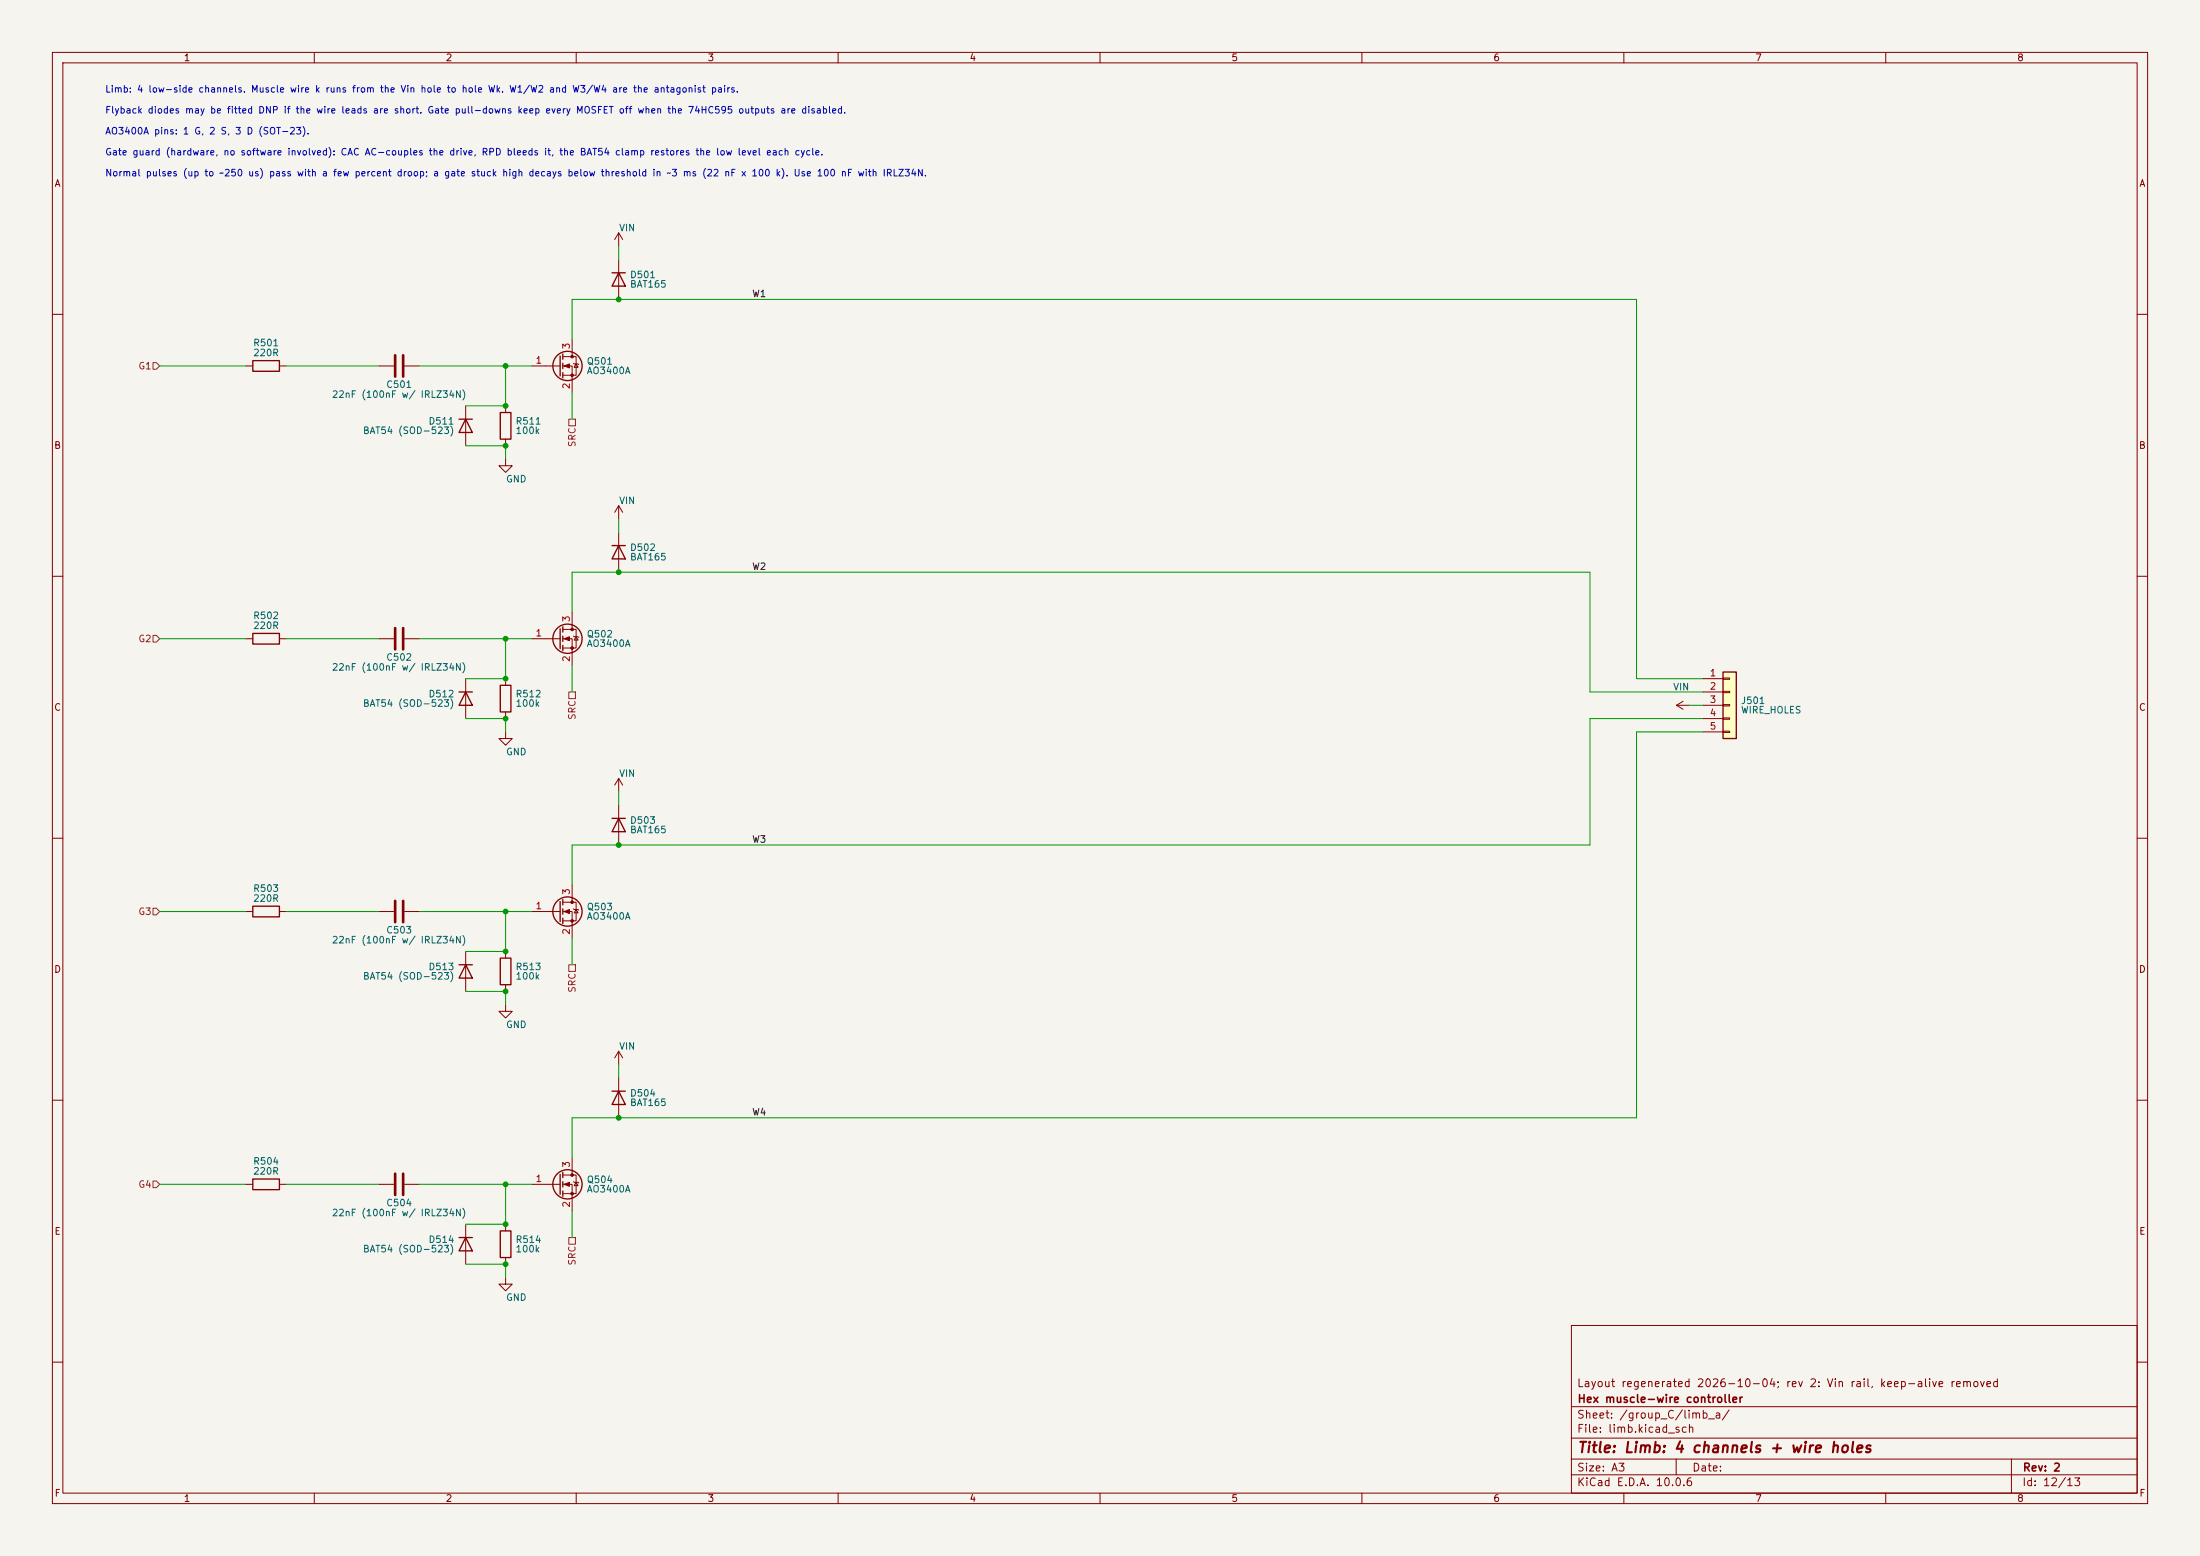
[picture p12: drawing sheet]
<svg xmlns="http://www.w3.org/2000/svg" width="420mm" height="297mm" viewBox="0 0 420 297" stroke-linecap="round" stroke-linejoin="round" font-family="sans-serif">
<path d="M0 0h420v297h-420z" fill="#f5f4ef" stroke="#f5f4ef" stroke-width=".19"/>
<g fill="none" stroke="#840000" stroke-width=".19">
<path d="M10 10h400v277h-400zM12 12h396v273h-396zM60 10v2M110 10v2M160 10v2M210 10v2M260 10v2M310 10v2M360 10v2M10 60h2M408 60h2M10 110h2"/>
<path d="M408 110h2M10 160h2M408 160h2M10 210h2M408 210h2M300 253h108v32h-108zM10 260h2M300 278.5h108M300 274.5h108M300 268.5h108M320 278.5v3M384 278.5v6.5"/>
<path d="M408 260h2M60 285v2M110 285v2M160 285v2M210 285v2M260 285v2M300 281.5h108M310 285v2M360 285v2"/>
</g>
<path d="M328.9 128.3h2.6v12.7h-2.6z" fill="#ffffc2"/>
<g fill="none" stroke="#840000" stroke-width=".25">
<path d="M116.8 52.1h2.6M118.1 52.1l1.3 2.5h-2.6zM48.3 68.8h5v2.1h-5zM95.5 78.7h2v5.1h-2zM106.9 67.9v3.9M107.4 67.6v1M107.4 69.3v1.1M107.4 71.1v1M87.6 80h2.6M88.9 80l1.3 2.6h-2.6zM107.4 119.6v1.1M116.8 104.1h2.6"/>
<path d="M118.1 104.1l1.3 2.6h-2.6zM48.3 120.9h5v2h-5zM87.6 132.1h2.6M88.9 132.1l1.3 2.5h-2.6zM95.5 130.8h2v5.1h-2zM106.9 120v3.8M107.4 121.4v1M107.4 123.2v1M328.9 128.3h2.6v12.7h-2.6zM116.8 156.2h2.6M118.1 156.2l1.3 2.6h-2.6zM48.3 173h5v2h-5z"/>
<path d="M106.9 172.1v3.8M107.4 171.7v1M107.4 173.5v1M107.4 175.3v1M87.6 184.2h2.6M88.9 184.2l1.3 2.5h-2.6zM95.5 182.9h2v5.1h-2zM116.8 208.3h2.6M118.1 208.3l1.3 2.5h-2.6zM48.3 225h5v2.1h-5zM87.6 236.2h2.6M88.9 236.2l1.3 2.6h-2.6z"/>
<path d="M95.5 234.9h2v5.1h-2zM106.9 224.2v3.8M107.4 223.8v1M107.4 225.6v1M107.4 227.3v1"/>
<circle cx="108.3" cy="69.8" r="2.79"/>
<circle cx="108.3" cy="121.9" r="2.79"/>
<circle cx="108.3" cy="174" r="2.79"/>
<circle cx="108.3" cy="226.1" r="2.79"/>
</g>
<g fill="none" stroke="#840000" stroke-width=".19">
<path d="M118.1 44.5v2.5M118.1 49.5v7.7M118.1 44.5l-.8 1.2M118.1 44.5l.8 1.2M47 69.9h1.3M53.3 69.9h1.3M72.4 69.9h2.8M77.2 69.9h2.8M88.9 77.5v7.6M96.5 77.5v1.2M101.6 69.9h5.3M107.4 68.1h2.6v3.5h-2.6"/>
<path d="M107.4 69.9h1.8v5M109.2 64.8v3.3M109.5 69.3l1 .3M110 69.5l.4 .6h-.8zM96.5 87.6v1.3h1.3l-1.3 1.3-1.3-1.3h1.3M96.5 83.8v1.3M118.1 96.5v2.6M118.1 96.5l-.8 1.3M118.1 96.5l.8 1.3M109.2 116.8v3.3M118.1 101.6v7.6M47 121.9h1.3"/>
<path d="M53.3 121.9h1.3M72.4 121.9h2.8M77.2 121.9h2.8M88.9 129.5v7.7M96.5 139.7v1.3h1.3l-1.3 1.2-1.3-1.2h1.3M96.5 129.5v1.3M96.5 135.9v1.3M101.6 121.9h5.3M107.4 120.1h2.6v3.6h-2.6M107.4 121.9h1.8v5.1M109.5 121.4l1 .3M110 121.5l.4 .7h-.8z"/>
<path d="M320 134.6h2.6M320 134.6l1.3 .8M321.3 133.9l-1.3 .7M325.1 129.5h3.8M325.1 132.1h3.8M325.1 134.6h3.8M325.1 137.2h3.8M325.1 139.7h3.8M328.9 129.4h1.3v.3h-1.3zM328.9 132h1.3v.2h-1.3zM328.9 134.5h1.3v.2h-1.3zM328.9 137h1.3v.3h-1.3z"/>
<path d="M328.9 139.6h1.3v.2h-1.3zM118.1 148.6v2.5M118.1 153.7v7.6M118.1 148.6l-.8 1.3M118.1 148.6l.8 1.3M47 174h1.3M53.3 174h1.3M72.4 174h2.8M77.2 174h2.8M101.6 174h5.3M107.4 172.2h2.6v3.6h-2.6M107.4 174h1.8v5.1"/>
<path d="M109.2 168.9v3.3M109.5 173.5l1 .2M110 173.6l.4 .6h-.8zM88.9 181.6v7.6M96.5 191.8v1.2h1.3l-1.3 1.3-1.3-1.3h1.3M96.5 181.6v1.3M96.5 188v1.2M118.1 200.7v2.5M118.1 205.7v7.7M118.1 200.7l-.8 1.2M118.1 200.7l.8 1.2M47 226.1h1.3"/>
<path d="M53.3 226.1h1.3M72.4 226.1h2.8M77.2 226.1h2.8M88.9 233.7v7.6M96.5 233.7v1.2M101.6 226.1h5.3M107.4 224.3h2.6v3.5h-2.6M107.4 226.1h1.8v5M109.2 221v3.3M109.5 225.6l1 .2M110 225.7l.4 .6h-.8zM96.5 243.8v1.3h1.3l-1.3 1.3-1.3-1.3h1.3"/>
<path d="M96.5 240v1.3"/>
</g>
<path d="M75.4 67.8v4.1M77 67.8v4.1M75.4 119.9v4.1M77 119.9v4.1M75.4 172v4M77 172v4M75.4 224v4.1M77 224v4.1" fill="none" stroke="#840000" stroke-width=".51"/>
<g fill="#840000" stroke="#840000" stroke-width=".19">
<path d="M107.7 174l1-.4v.8z"/>
<path d="M107.7 121.9l1-.4v.8z"/>
<path d="M107.7 226.1l1-.4v.7z"/>
<path d="M107.7 69.9l1-.4v.7z"/>
<circle cx="109.2" cy="172.2" r=".25"/>
<circle cx="109.2" cy="175.8" r=".25"/>
<circle cx="109.2" cy="120.1" r=".25"/>
<circle cx="109.2" cy="123.7" r=".25"/>
<circle cx="109.2" cy="224.3" r=".25"/>
<circle cx="109.2" cy="227.8" r=".25"/>
<circle cx="109.2" cy="68.1" r=".25"/>
<circle cx="109.2" cy="71.6" r=".25"/>
</g>
<path d="M29.2 69.2h.6l.7 .7-.7 .6h-.6zM108.6 80h1.3v1.3h-1.3zM29.2 121.3h.6l.7 .6-.7 .7h-.6zM108.6 132.1h1.3v1.3h-1.3zM29.2 173.4h.6l.7 .6-.7 .6h-.6zM108.6 184.2h1.3v1.2h-1.3zM29.2 225.4h.6l.7 .7-.7 .6h-.6zM108.6 236.2h1.3v1.3h-1.3z" fill="none" stroke="#725600" stroke-width=".19"/>
<g fill="none" stroke="#009600" stroke-width=".19">
<path d="M118.1 47v2.5M30.5 69.9h16.5M54.6 69.9h17.8M80 69.9h21.6M96.5 69.9v7.6h-7.6M109.2 64.8v-7.6h203.2v72.3h12.7M109.2 74.9v5.1M88.9 85.1h7.6v2.5M118.1 99.1v2.5M109.2 116.8v-7.6h194.3v22.9h21.6M30.5 121.9h16.5M54.6 121.9h17.8"/>
<path d="M80 121.9h21.6M88.9 137.2h7.6v2.5M96.5 121.9v7.6h-7.6M109.2 127v5.1M322.6 134.6h2.5M325.1 137.2h-21.6v24.1h-194.3v7.6M325.1 139.7h-12.7v73.7h-203.2v7.6M118.1 151.1v2.6M30.5 174h16.5M54.6 174h17.8M80 174h21.6M96.5 174v7.6h-7.6"/>
<path d="M109.2 179.1v5.1M88.9 189.2h7.6v2.6M118.1 203.2v2.5M30.5 226.1h16.5M54.6 226.1h17.8M80 226.1h21.6M96.5 226.1v7.6h-7.6M109.2 231.1v5.1M88.9 241.3h7.6v2.5"/>
</g>
<g fill="#009600" stroke="#009600" stroke-width=".19">
<circle cx="118.1" cy="161.3" r=".46"/>
<circle cx="96.5" cy="137.2" r=".46"/>
<circle cx="96.5" cy="85.1" r=".46"/>
<circle cx="96.5" cy="69.9" r=".46"/>
<circle cx="96.5" cy="129.5" r=".46"/>
<circle cx="96.5" cy="181.6" r=".46"/>
<circle cx="96.5" cy="189.2" r=".46"/>
<circle cx="118.1" cy="213.4" r=".46"/>
<circle cx="96.5" cy="226.1" r=".46"/>
<circle cx="96.5" cy="233.7" r=".46"/>
<circle cx="96.5" cy="241.3" r=".46"/>
<circle cx="118.1" cy="57.2" r=".46"/>
<circle cx="96.5" cy="77.5" r=".46"/>
<circle cx="96.5" cy="121.9" r=".46"/>
<circle cx="118.1" cy="109.2" r=".46"/>
<circle cx="96.5" cy="174" r=".46"/>
</g>
<text font-size="2" fill="#840000" x="301" y="277.8">Title: Limb: 4 channels + wire holes</text>
<g font-size="1.5" fill="#840000">
<text x="300.9" y="265.1">Layout regenerated 2026-10-04; rev 2: Vin rail, keep-alive removed</text>
<text x="301" y="268.1">Hex muscle-wire controller</text>
<text x="300.9" y="273.8">File: limb.kicad_sch</text>
<text x="300.9" y="271.1">Sheet: /group_C/limb_a/</text>
<text x="300.9" y="281.2">Size: A3</text>
<text x="322.9" y="281.2">Date:</text>
<text x="386" y="281.2">Rev: 2</text>
<text x="300.9" y="284">KiCad E.D.A. 10.0.6</text>
<text x="385.9" y="284">Id: 12/13</text>
</g>
<g font-size="1.3" fill="#840000">
<text x="35" y="12">1</text>
<text x="85" y="12">2</text>
<text x="135" y="12">3</text>
<text x="185" y="12">4</text>
<text x="235" y="12">5</text>
<text x="285" y="12">6</text>
<text x="335" y="12">7</text>
<text x="385" y="12">8</text>
<text x="10.3" y="36">A</text>
<text x="408.3" y="36">A</text>
<text x="10.2" y="86">B</text>
<text x="408.2" y="86">B</text>
<text x="10.2" y="136">C</text>
<text x="408.2" y="136">C</text>
<text x="10.2" y="186">D</text>
<text x="408.2" y="186">D</text>
<text x="10.3" y="236">E</text>
<text x="408.3" y="236">E</text>
<text x="10.3" y="286">F</text>
<text x="35" y="287">1</text>
<text x="85" y="287">2</text>
<text x="135" y="287">3</text>
<text x="185" y="287">4</text>
<text x="235" y="287">5</text>
<text x="285" y="287">6</text>
<text x="335" y="287">7</text>
<text x="385" y="287">8</text>
<text x="408.3" y="286">F</text>
</g>
<g font-size="1.3" fill="#0000c2">
<text x="20" y="18">Limb: 4 low-side channels. Muscle wire k runs from the Vin hole to hole Wk. W1/W2 and W3/W4 are the antagonist pairs.</text>
<text x="20" y="22">Flyback diodes may be fitted DNP if the wire leads are short. Gate pull-downs keep every MOSFET off when the 74HC595 outputs are disabled.</text>
<text x="20" y="30">Gate guard (hardware, no software involved): CAC AC-couples the drive, RPD bleeds it, the BAT54 clamp restores the low level each cycle.</text>
<text x="20" y="26">AO3400A pins: 1 G, 2 S, 3 D (SOT-23).</text>
<text x="20" y="34">Normal pulses (up to ~250 us) pass with a few percent droop; a gate stuck high decays below threshold in ~3 ms (22 nF x 100 k). Use 100 nF with IRLZ34N.</text>
</g>
<g font-size="1.3" fill="#006464">
<text x="118.1" y="44.5">VIN</text>
<text x="120.2" y="53.4">D501</text>
<text x="120.2" y="55.2">BAT165</text>
<text x="48.2" y="66.4">R501</text>
<text x="48.2" y="68.3">220R</text>
<text x="111.9" y="69.9">Q501</text>
<text x="111.9" y="71.7">AO3400A</text>
<text x="63.3" y="76.2">22nF (100nF w/ IRLZ34N)</text>
<text x="73.6" y="74.3">C501</text>
<text x="69.2" y="83.1">BAT54 (SOD-523)</text>
<text x="81.7" y="81.3">D511</text>
<text x="98.3" y="81.3">R511</text>
<text x="98.3" y="83.1">100k</text>
<text x="96.5" y="92.4">GND</text>
<text x="118.1" y="96.5">VIN</text>
<text x="120.2" y="105.5">D502</text>
<text x="120.2" y="107.3">BAT165</text>
<text x="48.2" y="118.5">R502</text>
<text x="48.2" y="120.4">220R</text>
<text x="111.9" y="122">Q502</text>
<text x="111.9" y="123.8">AO3400A</text>
<text x="63.3" y="128.3">22nF (100nF w/ IRLZ34N)</text>
<text x="73.6" y="126.4">C502</text>
<text x="69.2" y="135.2">BAT54 (SOD-523)</text>
<text x="81.7" y="133.4">D512</text>
<text x="98.3" y="133.4">R512</text>
<text x="98.3" y="135.2">100k</text>
<text x="319.3" y="132.1">VIN</text>
<text x="332.3" y="134.7">J501</text>
<text x="332.3" y="136.5">WIRE_HOLES</text>
<text x="96.5" y="144.5">GND</text>
<text x="118.1" y="148.6">VIN</text>
<text x="120.2" y="157.5">D503</text>
<text x="120.2" y="159.3">BAT165</text>
<text x="48.2" y="170.5">R503</text>
<text x="48.2" y="172.4">220R</text>
<text x="73.6" y="178.5">C503</text>
<text x="111.9" y="174.1">Q503</text>
<text x="111.9" y="175.9">AO3400A</text>
<text x="63.3" y="180.4">22nF (100nF w/ IRLZ34N)</text>
<text x="81.7" y="185.5">D513</text>
<text x="98.3" y="185.5">R513</text>
<text x="69.2" y="187.3">BAT54 (SOD-523)</text>
<text x="98.3" y="187.3">100k</text>
<text x="96.5" y="196.5">GND</text>
<text x="118.1" y="200.7">VIN</text>
<text x="120.2" y="209.6">D504</text>
<text x="120.2" y="211.4">BAT165</text>
<text x="48.2" y="222.6">R504</text>
<text x="48.2" y="224.5">220R</text>
<text x="111.9" y="226.1">Q504</text>
<text x="111.9" y="227.9">AO3400A</text>
<text x="63.3" y="232.5">22nF (100nF w/ IRLZ34N)</text>
<text x="73.6" y="230.6">C504</text>
<text x="69.2" y="239.4">BAT54 (SOD-523)</text>
<text x="81.7" y="237.6">D514</text>
<text x="98.3" y="237.6">R514</text>
<text x="98.3" y="239.4">100k</text>
<text x="96.5" y="248.6">GND</text>
</g>
<g font-size="1.3" fill="#0f0f0f">
<text x="143.5" y="57">W1</text>
<text x="143.5" y="109.1">W2</text>
<text x="143.5" y="161.2">W3</text>
<text x="143.5" y="213.2">W4</text>
</g>
<g font-size="1.3" fill="#725600">
<text x="26.3" y="70.8">G1</text>
<text x="110.2" y="85.4" transform="rotate(-90 110.2 85.4)">SRC</text>
<text x="26.3" y="122.9">G2</text>
<text x="110.2" y="137.5" transform="rotate(-90 110.2 137.5)">SRC</text>
<text x="26.3" y="175">G3</text>
<text x="110.2" y="189.6" transform="rotate(-90 110.2 189.6)">SRC</text>
<text x="26.3" y="227">G4</text>
<text x="110.2" y="241.7" transform="rotate(-90 110.2 241.7)">SRC</text>
</g>
<g font-size="1.3" fill="#a90000">
<text x="102.1" y="69.7">1</text>
<text x="109.1" y="66.8" transform="rotate(-90 109.1 66.8)">3</text>
<text x="109.1" y="74.4" transform="rotate(-90 109.1 74.4)">2</text>
<text x="109.1" y="118.8" transform="rotate(-90 109.1 118.8)">3</text>
<text x="102.1" y="121.8">1</text>
<text x="109.1" y="126.5" transform="rotate(-90 109.1 126.5)">2</text>
<text x="326.3" y="129.4">1</text>
<text x="326.3" y="131.9">2</text>
<text x="326.3" y="134.5">3</text>
<text x="326.3" y="137">4</text>
<text x="326.3" y="139.6">5</text>
<text x="102.1" y="173.9">1</text>
<text x="109.1" y="170.9" transform="rotate(-90 109.1 170.9)">3</text>
<text x="109.1" y="178.5" transform="rotate(-90 109.1 178.5)">2</text>
<text x="102.1" y="225.9">1</text>
<text x="109.1" y="223" transform="rotate(-90 109.1 223)">3</text>
<text x="109.1" y="230.6" transform="rotate(-90 109.1 230.6)">2</text>
</g>
</svg>
